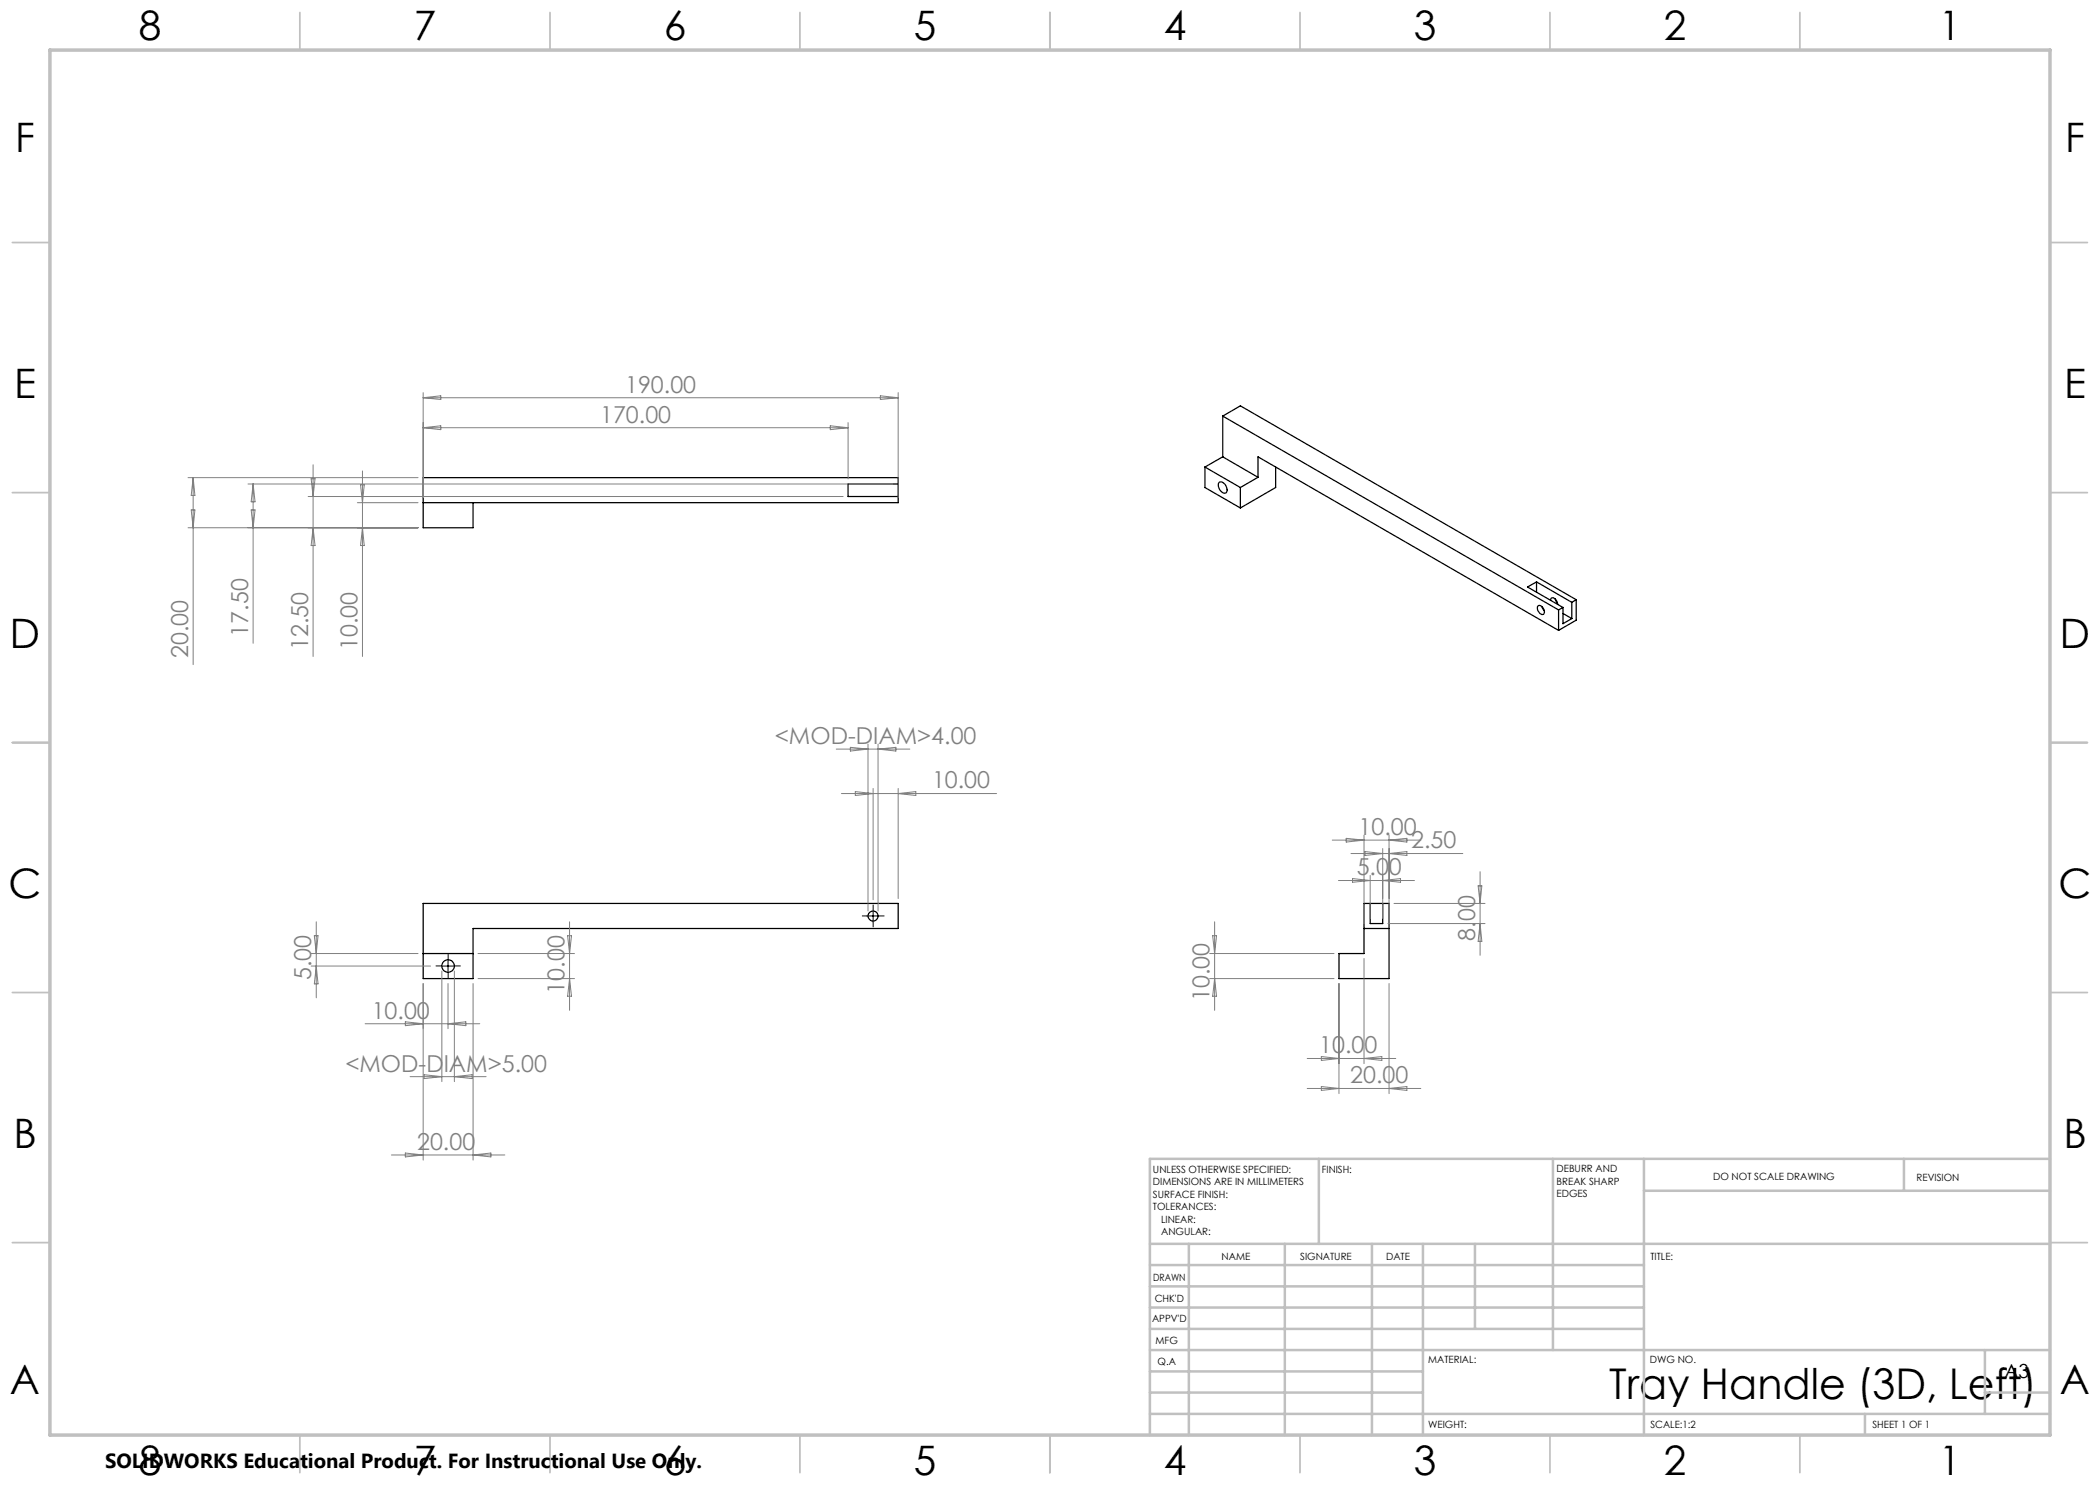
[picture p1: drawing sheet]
<svg xmlns="http://www.w3.org/2000/svg" width="420mm" height="297mm" viewBox="0 0 420 297" stroke-linecap="round" stroke-linejoin="round" font-family="sans-serif">
<g fill="none" stroke="#000" stroke-width=".25">
<path d="M179.6 96.8h-10v2.5h10M241 93.4l7.1 4.1M241 93.4v4.1l7.1 4.1M243.8 96.5a1.24 1.24 0 0 1 1.6 1.3 .62 .62 0 0 1-.3 .8 .62 .62 0 0 1-.8-.2 1.53 1.53 0 0 1-.5-1.9zM244.5 83.2l67.2 38.8M244.5 83.2l3.6-2 67.1 38.7M244.5 83.2v8.2M244.5 91.4l7.1 4.1M244.5 91.4l-3.5 2M248.1 97.5v4.1M251.6 95.5v-4.1l60.1 34.7M251.6 95.5l-3.5 2"/>
<path d="M255.1 93.4v4.1l-7 4.1M84.6 100.5h95v-5h-95v10h10v-5M307.3 116.4l7.1 4.1M307.3 116.4l-1.8 1 7.1 4.1M307.3 116.4v2M311 119.8l.5 .8M315.2 119.9l-.8 .6M315.2 119.9v4.1l-3.5 2.1M307.6 121.2a.83 .83 0 0 1 1.2 .8 .57 .57 0 0 1-.1 .9 .57 .57 0 0 1-.9-.4l-.3-.7zM308.4 121.3l.5 .8M310.1 120l.1-.3a1.03 1.03 0 0 1 1.3 1.2M311.7 122v4.1"/>
<path d="M312.6 121.5l-.9 .5M312.6 121.5v3.2l1.8-1M312.6 122.7l1.8 1M314.4 120.5v3.2M84.6 180.7h95v5h-85v10h-10zM84.6 190.7h10M272.8 180.7h5v15h-10v-5h5zM272.8 185.7h5M274 180.7v4h2.5v-4"/>
<circle cx="89.6" cy="193.2" r="1.24"/>
<circle cx="174.6" cy="183.2" r=".99"/>
</g>
<path d="M88.4 193.2h-1.3M89.6 191.9v-1.2M89.6 194.4v1.3M90.9 193.2h1.2M173.4 183.2h-1M174.6 181.9v-1M174.6 184.4v1M175.9 183.2h1" fill="none" stroke="#000" stroke-width=".2" stroke-dasharray="15.2 1.3 1.3 1.3" stroke-linecap="butt"/>
<path d="M88.4 193.2h2.5M89.6 191.9v2.5M173.4 183.2h2.5M174.6 182v2.5" fill="none" stroke="#000" stroke-width=".2"/>
<g fill="none" stroke="#808080" stroke-width=".2">
<path d="M84.6 78.5v21.1M84.6 79.5l3.6-.3v.7zM84.6 79.5h95M176.1 79.2l3.5 .3-3.5 .4zM179.6 78.5v21.1M37.6 95.5h46M38.6 95.5v37.4M38.6 95.5l.4 3.6h-.8zM49.6 96.8h129M50.6 96.8v31.9M50.6 96.8l.4 3.6h-.8zM61.6 99.3h107"/>
<path d="M62.2 95.7h.8l-.4 3.6zM62.6 93v38.3M72.1 97h.7l-.3 3.5zM72.5 94.2v37.1M84.6 85.5h85M84.6 85.5l3.6-.3v.7zM166.1 85.2l3.5 .3-3.5 .4zM169.6 84.5v11.3M37.6 105.5h46M38.2 102h.8l-.4 3.5zM50.2 102h.8l-.4 3.5zM62.6 105.5l.4 3.6h-.8z"/>
<path d="M71.5 100.5h12.1M72.5 105.5l.3 3.6h-.7zM167.3 149.8h14.7M168.3 158.7h31M170.1 149.5l3.5 .3-3.5 .4zM171.1 158.3l3.5 .4-3.5 .4zM173.6 148.8v33.4M174.6 157.7v22.2M175.6 148.8v33.4M175.6 149.8l3.6-.3v.7zM179.6 157.7v22M179.6 158.7l3.6-.4v.8z"/>
<path d="M266.5 168h17.7M267.7 176.1h15.2M269.2 167.7l3.6 .3-3.6 .4zM270.2 170.7h22.4M270.5 175.7l3.5 .4-3.5 .4zM272.8 167v17.7M273 170.3l3.5 .4-3.5 .4zM274 175.1v8.6M276.5 169.7v14M276.5 176.1l3.6-.4v.8zM277.8 167v17.7M277.8 168l3.6-.3v.7z"/>
<path d="M277.8 170.7l3.6-.4v.8zM295.6 177.2h.8l-.4 3.5zM296 174.3v16.8M62.2 190.7h21.4M62.2 193.2h23.9M62.9 187.1h.7l-.3 3.6zM63.3 184.4v15.2M63.3 193.2l.3 3.6h-.7zM84.6 196.7v35.3M88.4 194.2v22.1M89.6 196.7v9M90.9 194.2v22.1"/>
<path d="M94.6 196.7v35.3M95.6 195.7h19.3M95.6 190.7h19.3M113.5 187.1h.8l-.4 3.6zM113.9 195.7l.4 3.5h-.8zM113.9 184.4v17.7M241.9 195.7h24.9M241.9 190.7h24.9M242.5 187.1h.8l-.4 3.6zM242.9 184.4v17.7M242.9 195.7l.4 3.5h-.8zM267.8 196.7v22"/>
<path d="M272.8 191.7v21M277.6 184.7h19.4M277.8 196.7v22M278.8 180.7h18.2M296 184.7l.4 3.6h-.8zM73 204.7h23M81.1 204.4l3.5 .3-3.5 .4zM82 215.3h15.2M84.8 214.9l3.6 .4-3.6 .4zM89.6 204.7l3.6-.3v.7zM90.9 215.3l3.5-.4v.8zM261.4 211.7h17.8"/>
<path d="M261.4 217.7h22.8M264.3 211.3l3.5 .4-3.5 .4zM264.3 217.3l3.5 .4-3.5 .4zM272.8 211.7l3.6-.4v.8zM277.8 217.7l3.6-.4v.8zM78.3 231h22.7M81.1 230.6l3.5 .4-3.5 .4zM94.6 231l3.6-.4v.8z"/>
</g>
<g fill="none" stroke="#c0c0c0" stroke-width=".35">
<path d="M60 2.5v7.5M110 2.5v7.5M160 2.5v7.5M210 2.5v7.5M260 2.5v7.5M310 2.5v7.5M360 2.5v7.5M2.5 48.5h7.5M410 48.5h7.5M2.5 98.5h7.5M410 98.5h7.5M2.5 148.5h7.5"/>
<path d="M410 148.5h7.5M2.5 198.5h7.5M410 198.5h7.5M2.5 248.5h7.5M410 248.5h7.5M60 287v7.5M110 287v7.5M160 287v7.5M210 287v7.5M260 287v7.5M310 287v7.5M360 287v7.5"/>
</g>
<g fill="none" stroke="#c0c0c0" stroke-width=".5">
<path d="M263.8 231.8v17M310.6 231.8v38.2M328.8 231.8v55.2M328.8 238.2h81.2M380.8 231.8v6.4M410 231.8h-180v55.2M230 248.8h180M230 257.3h98.8M230 253h98.8M237.8 248.8v38.2M257 248.8v38.2M274.4 248.8v38.2"/>
<path d="M284.6 248.8v38.2M295 248.8v17M230 265.8h98.8M230 261.5h98.8M230 278.5h54.6M230 274.3h54.6M230 270h180M397 278.5h13M397 270v12.8M230 282.8h180M373 282.8v4.2"/>
</g>
<path d="M10 10h400v277h-400z" fill="none" stroke="#c0c0c0" stroke-width=".7"/>
<text font-size="8.5" x="321.9" y="279.7">Tray Handle (3D, Left)</text>
<g font-size="8.1">
<text x="27.7" y="8">8</text>
<text x="82.7" y="8">7</text>
<text x="132.7" y="8">6</text>
<text x="182.7" y="8">5</text>
<text x="232.7" y="8">4</text>
<text x="282.7" y="8">3</text>
<text x="332.7" y="8">2</text>
<text x="387.7" y="8">1</text>
<text x="3" y="30.4">F</text>
<text x="413" y="30.4">F</text>
<text x="2.8" y="79.6">E</text>
<text x="412.8" y="79.6">E</text>
<text x="2" y="129.6">D</text>
<text x="412" y="129.6">D</text>
<text x="1.7" y="179.6">C</text>
<text x="411.7" y="179.6">C</text>
<text x="2.7" y="229.6">B</text>
<text x="412.7" y="229.6">B</text>
<text x="2" y="278.9">A</text>
<text x="412" y="278.9">A</text>
<text x="27.7" y="295">8</text>
<text x="82.7" y="295">7</text>
<text x="132.7" y="295">6</text>
<text x="182.7" y="295">5</text>
<text x="232.7" y="295">4</text>
<text x="282.7" y="295">3</text>
<text x="332.7" y="295">2</text>
<text x="387.7" y="295">1</text>
</g>
<g font-size="4.7" fill="#808080">
<text x="125" y="78.5">190.00</text>
<text x="120" y="84.5">170.00</text>
<text x="37.6" y="131.6" transform="rotate(-90 37.6 131.6)">20.00</text>
<text x="49.6" y="127.3" transform="rotate(-90 49.6 127.3)">17.50</text>
<text x="61.6" y="130" transform="rotate(-90 61.6 130)">12.50</text>
<text x="71.5" y="130" transform="rotate(-90 71.5 130)">10.00</text>
<text x="155" y="148.8">&lt;MOD-DIAM&gt;4.00</text>
<text x="186.4" y="157.7">10.00</text>
<text x="271.7" y="167">10.00</text>
<text x="282.2" y="169.7">2.50</text>
<text x="271.3" y="175.1">5.00</text>
<text x="295" y="188.1" transform="rotate(-90 295 188.1)">8.00</text>
<text x="62.2" y="196" transform="rotate(-90 62.2 196)">5.00</text>
<text x="74.3" y="203.7">10.00</text>
<text x="112.9" y="198.7" transform="rotate(-90 112.9 198.7)">10.00</text>
<text x="241.9" y="200.2" transform="rotate(-90 241.9 200.2)">10.00</text>
<text x="69.1" y="214.3">&lt;MOD-DIAM&gt;5.00</text>
<text x="263.9" y="210.7">10.00</text>
<text x="270" y="216.7">20.00</text>
<text x="83.4" y="230">20.00</text>
</g>
<text font-size="4.1" x="21" y="293.7">SOLIDWORKS Educational Product. For Instructional Use Only.</text>
<text font-size="3.9" x="400.9" y="275.5">A3</text>
<g font-size="2">
<text x="230.6" y="234.6">UNLESS OTHERWISE SPECIFIED:</text>
<text x="230.6" y="237.1">DIMENSIONS ARE IN MILLIMETERS</text>
<text x="230.6" y="239.6">SURFACE FINISH:</text>
<text x="264.4" y="234.6">FINISH:</text>
<text x="311.3" y="234.5">DEBURR AND</text>
<text x="311.3" y="237">BREAK SHARP</text>
<text x="311.3" y="239.5">EDGES</text>
<text x="342.6" y="236">DO NOT SCALE DRAWING</text>
<text x="383.3" y="236.2">REVISION</text>
<text x="230.6" y="242.1">TOLERANCES:</text>
<text x="232.2" y="244.6">LINEAR:</text>
<text x="232.2" y="247.1">ANGULAR:</text>
<text x="244.3" y="252">NAME</text>
<text x="260" y="251.9">SIGNATURE</text>
<text x="277.2" y="251.9">DATE</text>
<text x="330.1" y="251.9">TITLE:</text>
<text x="230.6" y="256.1">DRAWN</text>
<text x="230.9" y="260.3">CHK'D</text>
<text x="230.4" y="264.4">APPV'D</text>
<text x="231.1" y="268.8">MFG</text>
<text x="231.5" y="273">Q.A</text>
<text x="285.6" y="272.5">MATERIAL:</text>
<text x="330" y="272.5">DWG NO.</text>
<text x="285.6" y="285.5">WEIGHT:</text>
<text x="330.1" y="285.6">SCALE:1:2</text>
<text x="374.5" y="285.6">SHEET 1 OF 1</text>
</g>
</svg>
